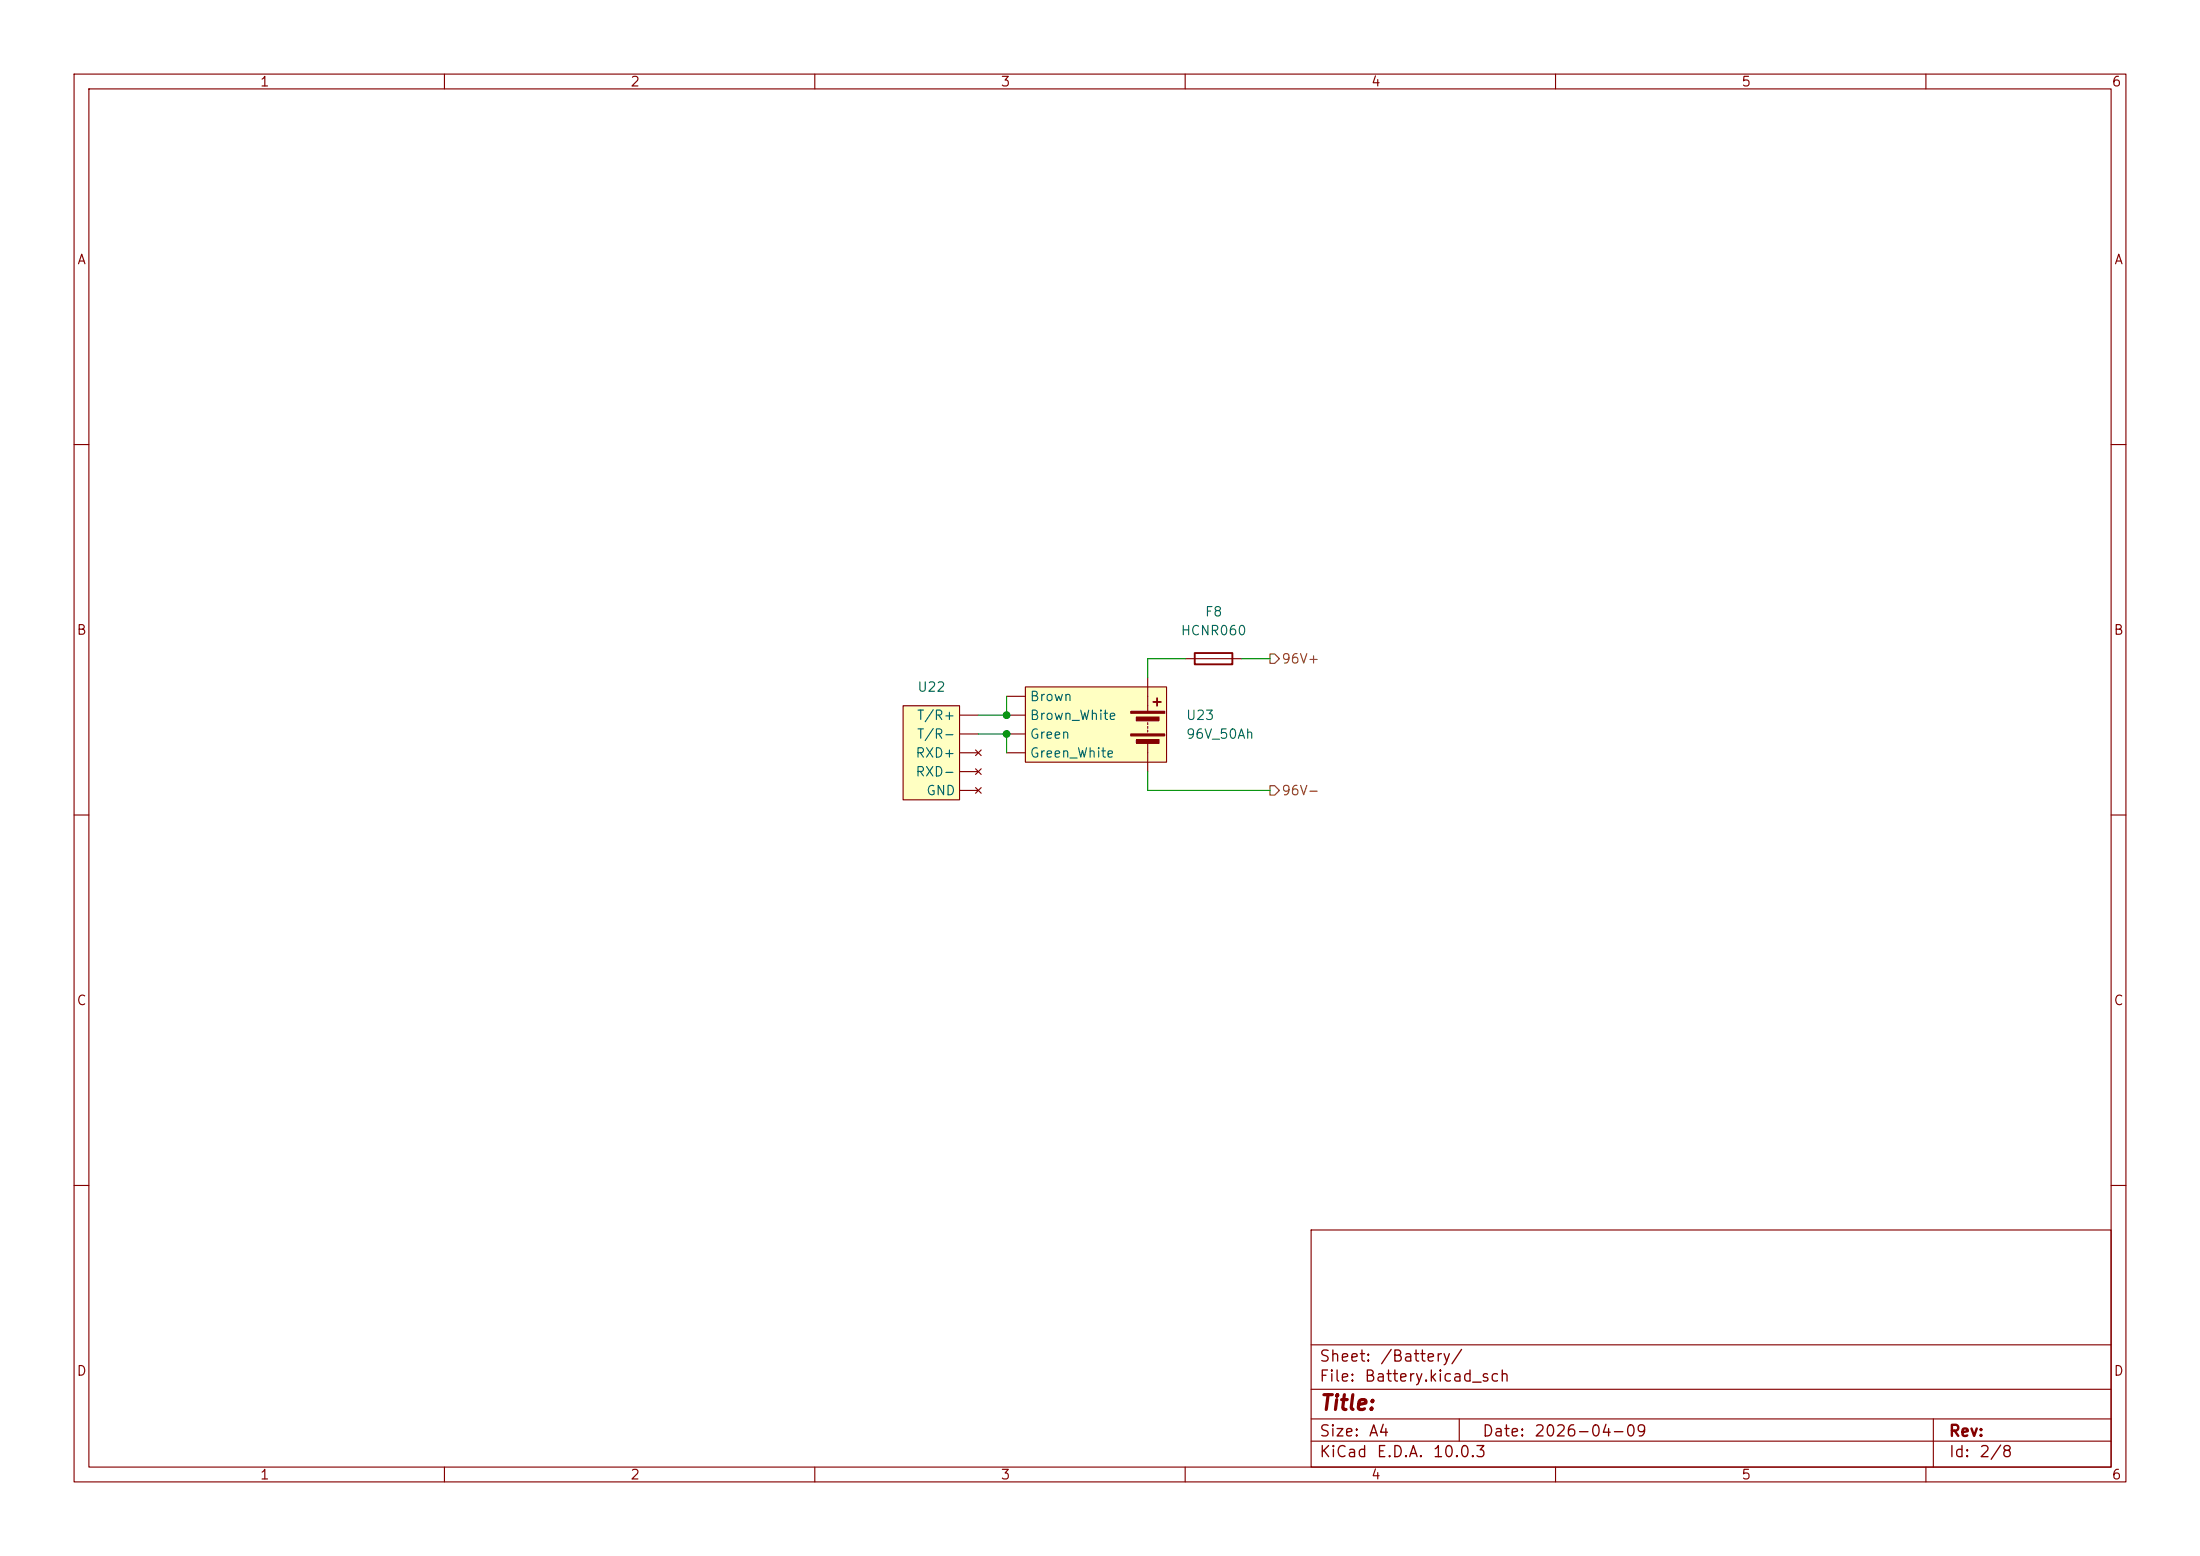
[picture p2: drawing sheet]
<svg xmlns="http://www.w3.org/2000/svg" width="297mm" height="210mm" viewBox="0 0 297 210" stroke-linecap="round" stroke-linejoin="round" font-family="sans-serif">
<g fill="none" stroke="#840000" stroke-width=".15">
<path d="M10 10h277v190h-277zM12 12h273v186h-273zM60 10v2M110 10v2M160 10v2M210 10v2M260 10v2M10 60h2M285 60h2M10 110h2M285 110h2M10 160h2"/>
<path d="M177 166h108v32h-108zM285 160h2M60 198v2M110 198v2M160 198v2M177 194.5h108M177 191.5h108M177 187.5h108M177 181.5h108M197 191.5v3M210 198v2M260 198v2"/>
<path d="M261 191.5v6.5"/>
</g>
<path d="M121.9 95.3h7.6v12.7h-7.6z" fill="#ffffc2"/>
<path d="M121.9 95.3h7.6v12.7h-7.6zM129.5 96.5h2.6M129.5 99.1h2.6M129.5 101.6h2.6M129.5 104.1h2.6M129.5 106.7h2.6M131.7 101.2l.8 .8M131.7 103.8l.8 .7M131.7 106.3l.8 .8M132.5 101.2l-.8 .8M132.5 103.8l-.8 .7M132.5 106.3l-.8 .8" fill="none" stroke="#840000" stroke-width=".15"/>
<path d="M138.4 92.7h19.1v10.2h-19.1z" fill="#ffffc2"/>
<path d="M135.9 94h2.5M135.9 96.5h2.5M135.9 99.1h2.5M138.4 92.7h19.1v10.2h-19.1zM154.9 91.4v4.6M154.9 97.5v.3M154.9 98v.3M154.9 98.6v.2M160 88.9h7.6M135.9 101.6h2.5M154.9 100.3v3.8" fill="none" stroke="#840000" stroke-width=".15"/>
<path d="M155.7 94.7h1M156.2 94.2v1.1M161.3 88.1h5.1v1.6h-5.1z" fill="none" stroke="#840000" stroke-width=".25"/>
<g fill="#840000" stroke="#840000" stroke-width=".15">
<path d="M152.7 96h4.5v.3h-4.5z"/>
<path d="M153.4 96.8h3.1v.5h-3.1z"/>
<path d="M152.7 99.1h4.5v.2h-4.5z"/>
<path d="M153.4 99.8h3.1v.5h-3.1z"/>
</g>
<path d="M171.4 88.3h.7l.6 .6-.6 .6h-.7zM171.4 106h.7l.6 .7-.6 .6h-.7z" fill="none" stroke="#725600" stroke-width=".15"/>
<path d="M132.1 99.1h3.8v2.5M135.9 94v2.5h-3.8M160 88.9h-5.1v2.5M167.6 88.9h3.8M154.9 104.1v2.6h16.5" fill="none" stroke="#009600" stroke-width=".15"/>
<g fill="#009600" stroke="#009600" stroke-width=".14">
<circle cx="135.9" cy="99.1" r=".46"/>
<circle cx="135.9" cy="96.5" r=".46"/>
</g>
<text font-size="2" fill="#840000" x="178" y="190.8">Title:</text>
<g font-size="1.5" fill="#840000">
<text x="178" y="184.2">Sheet:</text>
<text x="186.2" y="184.2">/Battery/</text>
<text x="178" y="186.9">File:</text>
<text x="184.1" y="186.9">Battery.kicad_sch</text>
<text x="178" y="197.1">KiCad</text>
<text x="178" y="194.3">Size:</text>
<text x="184.7" y="194.3">A4</text>
<text x="185.7" y="197.1">E.D.A.</text>
<text x="193.3" y="197.1">10.0.3</text>
<text x="200" y="194.3">Date:</text>
<text x="207" y="194.3">2026-04-09</text>
<text x="263" y="194.3">Rev:</text>
<text x="263" y="197.1">Id:</text>
<text x="267.1" y="197.1">2/8</text>
</g>
<g font-size="1.3" fill="#840000">
<text x="35" y="12">1</text>
<text x="85" y="12">2</text>
<text x="135" y="12">3</text>
<text x="185" y="12">4</text>
<text x="235" y="12">5</text>
<text x="285" y="12">6</text>
<text x="10.3" y="36">A</text>
<text x="285.3" y="36">A</text>
<text x="10.3" y="86">B</text>
<text x="285.3" y="86">B</text>
<text x="10.3" y="136">C</text>
<text x="285.3" y="136">C</text>
<text x="10.3" y="186">D</text>
<text x="285.3" y="186">D</text>
<text x="35" y="200">1</text>
<text x="85" y="200">2</text>
<text x="135" y="200">3</text>
<text x="185" y="200">4</text>
<text x="235" y="200">5</text>
<text x="285" y="200">6</text>
</g>
<g font-size="1.3" fill="#006464">
<text x="162.6" y="83.5">F8</text>
<text x="159.3" y="86.1">HCNR060</text>
<text x="123.8" y="93.7">U22</text>
<text x="138.9" y="95">Brown</text>
<text x="123.7" y="97.5">T/R+</text>
<text x="123.7" y="100">T/R-</text>
<text x="138.9" y="97.5">Brown_White</text>
<text x="138.9" y="100">Green</text>
<text x="160" y="97.5">U23</text>
<text x="160" y="100">96V_50Ah</text>
<text x="123.5" y="102.6">RXD+</text>
<text x="123.5" y="105.1">RXD-</text>
<text x="125" y="107.7">GND</text>
<text x="138.9" y="102.6">Green_White</text>
</g>
<g font-size="1.3" fill="#725600">
<text x="172.9" y="89.9">96V+</text>
<text x="172.9" y="107.7">96V-</text>
</g>
</svg>
